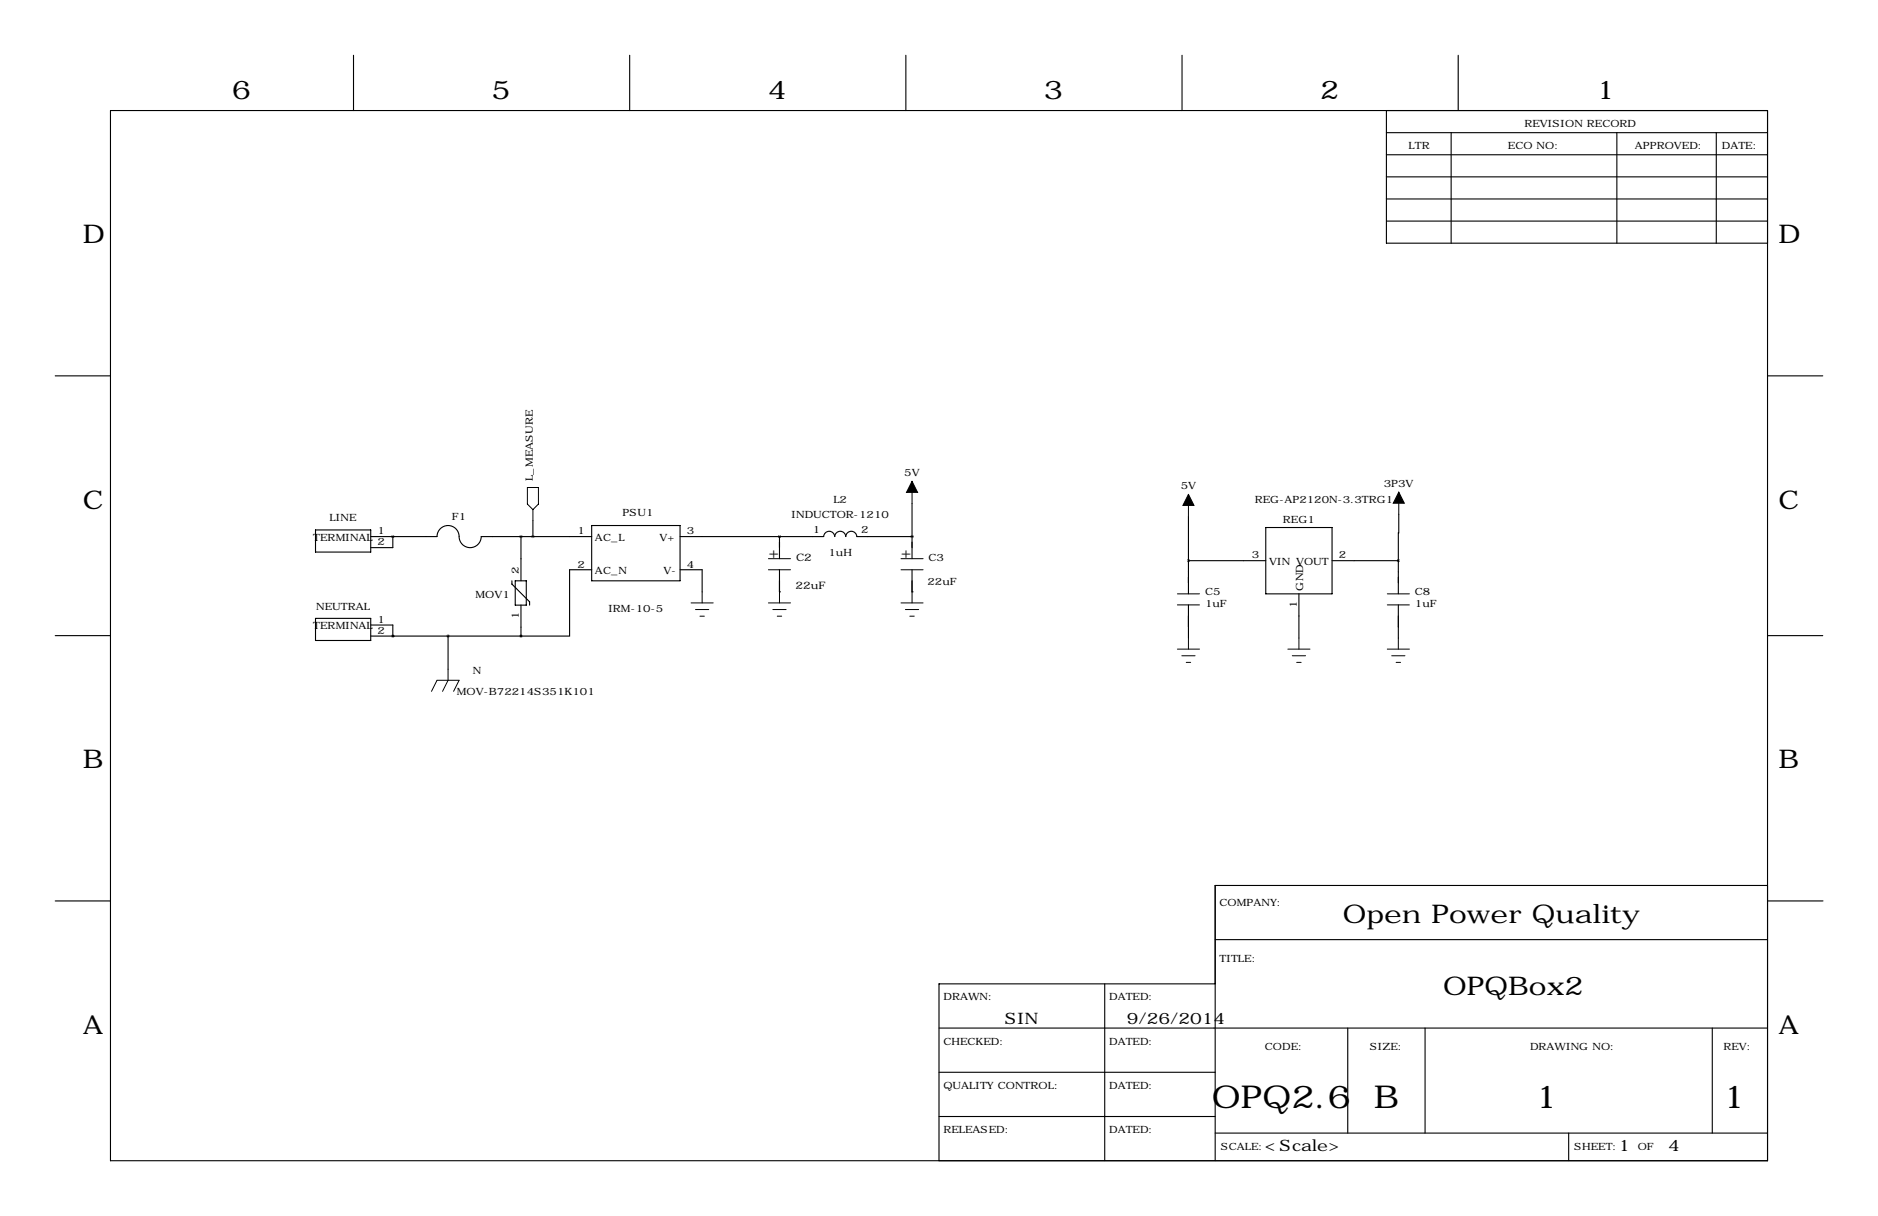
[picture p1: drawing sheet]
<svg xmlns="http://www.w3.org/2000/svg" width="432mm" height="279mm" viewBox="0 0 432 279" stroke-linecap="round" stroke-linejoin="round" font-family="sans-serif">
<g fill="none" stroke="#000" stroke-width=".25">
<path d="M81.3 12.7v12.7M144.8 12.7v12.7M208.3 12.7v12.7M271.8 12.7v12.7M335.3 12.7v12.7M25.4 25.4h381v241.3h-381zM318.8 30.5h87.6M318.8 35.6h87.6M318.8 25.4v30.5h87.6M333.7 30.5v25.4M371.8 30.5v25.4M394.6 30.5v25.4"/>
<path d="M318.8 45.7h87.6M318.8 50.8h87.6M318.8 40.6h87.6M12.7 86.4h12.7M406.4 86.4h12.7M122.5 119.6v3.7M209.7 115.7v12.7M273.3 118.7v17.7M321.6 118.2l-.1 10.6M72.5 121.8h12.7v5h-12.7zM85.2 123.3h15.3a2.54 2.54 0 0 1 2.5-2.5 2.54 2.54 0 0 1 2.6 2.5 2.54 2.54 0 0 0 2.5 2.5 2.54 2.54 0 0 0 2.5-2.5h25.4M90.3 123.3h.1"/>
<path d="M90.3 123.3v2.5h-5.1M117.7 133.5v.7l4.1 4.1v.7M118.5 133.5h2.5v5.5h-2.5zM119.8 123.3v10.2M119.8 139v7.2M136 130.9h-5v15.3h-11.2M136 120.8h20.4v12.7h-20.4zM156.4 123.3h33a1.27 1.27 0 0 1 1.3-1.2 1.27 1.27 0 0 1 1.2 1.2 1.27 1.27 0 0 1 1.3-1.2 1.27 1.27 0 0 1 1.3 1.2 1.27 1.27 0 0 1 1.2-1.2 1.27 1.27 0 0 1 1.3 1.2h12.7M156.4 130.9h5v5.1M179.2 136h.1M179.2 123.3h.1M179.2 123.3v5.1"/>
<path d="M179.2 130.9v5.1M209.7 136h.1M209.7 123.3h.1M209.7 130.9v5.1M273.3 128.8h17.7M273.3 139v7.6M291 121.2h15.3v15.2h-15.3zM298.7 136.4v10.2M306.3 128.8h15.2M321.5 128.8v7.6M321.5 139v7.6M12.7 146h12.7"/>
<path d="M72.5 142.1h12.7v5.1h-12.7zM85.2 143.6h5.1v2.6M85.2 146.2h34.6M90.3 146.2h.1M103 146.2v7.6M406.4 146h12.7M12.7 207h12.7M279.4 215.9h127M406.4 203.5h-127v63.2M406.5 207h12.7M215.9 236.2h190.5M254 226.1v40.6"/>
<path d="M279.4 226.1h-63.5v40.6M309.9 236.2v24.1M327.7 236.2v24.1M393.7 236.2v24.1M215.9 246.4h63.5M215.9 256.5h63.5M279.4 260.3h127M360.7 260.3v6.4"/>
</g>
<g fill="none" stroke="#000" stroke-width=".23">
<path d="M121.3 112h2.5v3.8l-1.3 1.3-1.2-1.3zM122.5 117.1v2.5M209.7 110.6v5.1M273.3 113.6v5.1M321.6 113.1v5.1M158.9 138.5h5.1M161.4 136v2.5M176.7 128.4h5.1M176.7 130.9h5.1M176.7 138.5h5.1M179.2 136v2.5M207.2 128.4h5"/>
<path d="M207.2 130.9h5M207.2 138.5h5M209.7 136v2.5M270.7 136.4h5.1M270.7 139h5.1M319 136.4h5.1M319 139h5.1M99.2 158.9l1.3-2.6h5.1l-1.3 2.6M103 153.8v2.5l-1.2 2.6M159.9 140.1h3.1M160.9 141.6h1.1M177.7 140.1h3"/>
<path d="M178.7 141.6h1M208.2 140.1h3M209.2 141.6h1M270.7 149.1h5.1M271.7 150.7h3.1M272.7 152.2h1.1M273.3 146.6v2.5M296.1 149.1h5.1M297.1 150.7h3.1M298.1 152.2h1.1M298.7 146.6v2.5M319 149.1h5.1"/>
<path d="M320 150.7h3M321 152.2h1M321.5 146.6v2.5"/>
</g>
<path d="M209.7 110.6l1.3 2.5h-2.6zM273.3 113.6l1.2 2.5h-2.5zM321.6 113.1l1.3 2.5h-2.6z" fill="#000" stroke="#000" stroke-width=".23"/>
<path d="M273.2 128.8a.05 .05 0 0 0 .1 0 .05 .05 0 0 0-.1 0zM122.5 123.3a.05 .05 0 0 0 .1 0 .05 .05 0 0 0-.1 0z" fill="#000" stroke="#000" stroke-width=".63"/>
<g font-size="7.3">
<text x="278.6" y="254.6">OPQ2.6</text>
<text x="315.9" y="254.6">B</text>
<text x="352.9" y="254.6">1</text>
<text x="396.1" y="254.6">1</text>
</g>
<g font-size="5.9">
<text x="53.3" y="22.9">6</text>
<text x="113" y="22.9">5</text>
<text x="176.5" y="22.9">4</text>
<text x="240" y="22.9">3</text>
<text x="303.5" y="22.9">2</text>
<text x="367" y="22.9">1</text>
<text x="19" y="55.9">D</text>
<text x="408.9" y="55.9">D</text>
<text x="19" y="116.8">C</text>
<text x="408.9" y="116.8">C</text>
<text x="19" y="176.5">B</text>
<text x="408.9" y="176.5">B</text>
<text x="308.8" y="212.1">Open Power Quality</text>
<text x="331.8" y="228.7">OPQBox2</text>
<text x="19" y="237.5">A</text>
<text x="408.9" y="237.5">A</text>
</g>
<g font-size="3.6">
<text x="176.7" y="128.1">+</text>
<text x="207.2" y="128.1">+</text>
<text x="231.1" y="235.3">SIN</text>
<text x="259.1" y="235.3">9/26/2014</text>
<text x="290.8" y="264.5">&lt;Scale&gt;</text>
<text x="372.1" y="264.5">1</text>
<text x="383.5" y="264.5">4</text>
</g>
<g font-size="2.4">
<text x="183" y="128.9">C2</text>
<text x="182.9" y="135.4">22uF</text>
</g>
<g font-size="2.3">
<text x="350.5" y="29.2">REVISION RECORD</text>
<text x="323.8" y="34.3">LTR</text>
<text x="346.7" y="34.3">ECO NO:</text>
<text x="375.9" y="34.3">APPROVED:</text>
<text x="395.9" y="34.3">DATE:</text>
<text x="122.5" y="110.5" transform="rotate(-90 122.5 110.5)">L_MEASURE</text>
<text x="207.9" y="109.3">5V</text>
<text x="271.5" y="112.3">5V</text>
<text x="318.2" y="111.8">3P3V</text>
<text x="75.8" y="119.7">LINE</text>
<text x="103.9" y="119.5">F1</text>
<text x="143.2" y="118.5">PSU1</text>
<text x="182" y="119">INDUCTOR-1210</text>
<text x="191.6" y="115.7">L2</text>
<text x="288.5" y="115.6">REG-AP2120N-3.3TRG1</text>
<text x="72" y="124.3">TERMINAL</text>
<text x="86.8" y="122.8">1</text>
<text x="86.8" y="125.3">2</text>
<text x="132.8" y="122.8">1</text>
<text x="136.8" y="124.3">AC_L</text>
<text x="151.6" y="124.3">V+</text>
<text x="157.9" y="122.8">3</text>
<text x="186.9" y="122.5">1</text>
<text x="198" y="122.5">2</text>
<text x="295" y="120.2">REG1</text>
<text x="119.3" y="131.9" transform="rotate(-90 119.3 131.9)">2</text>
<text x="132.8" y="130.4">2</text>
<text x="136.8" y="131.9">AC_N</text>
<text x="152.6" y="131.9">V-</text>
<text x="157.9" y="130.4">4</text>
<text x="190.5" y="127.8">1uH</text>
<text x="213.5" y="128.9">C3</text>
<text x="287.8" y="128.3">3</text>
<text x="291.8" y="129.8">VIN VOUT</text>
<text x="307.8" y="128.3">2</text>
<text x="109.3" y="137.3">MOV1</text>
<text x="213.3" y="134.4">22uF</text>
<text x="277.1" y="136.7">C5</text>
<text x="299.7" y="135.7" transform="rotate(-90 299.7 135.7)">GND</text>
<text x="325.3" y="136.7">C8</text>
<text x="72.7" y="140.1">NEUTRAL</text>
<text x="86.8" y="143.1">1</text>
<text x="119.3" y="142.3" transform="rotate(-90 119.3 142.3)">1</text>
<text x="139.9" y="140.5">IRM-10-5</text>
<text x="277.1" y="139.5">1uF</text>
<text x="298.1" y="139.7" transform="rotate(-90 298.1 139.7)">1</text>
<text x="325.3" y="139.5">1uF</text>
<text x="72" y="144.6">TERMINAL</text>
<text x="86.8" y="145.6">2</text>
<text x="108.7" y="154.8">N</text>
<text x="105" y="159.6">MOV-B72214S351K101</text>
<text x="280.4" y="208.3">COMPANY:</text>
<text x="280.4" y="221">TITLE:</text>
<text x="216.9" y="229.9">DRAWN:</text>
<text x="255" y="229.9">DATED:</text>
<text x="216.9" y="240">CHECKED:</text>
<text x="255" y="240">DATED:</text>
<text x="290.8" y="241.3">CODE:</text>
<text x="315" y="241.3">SIZE:</text>
<text x="351.8" y="241.3">DRAWING NO:</text>
<text x="396.2" y="241.3">REV:</text>
<text x="216.9" y="250.2">QUALITY CONTROL:</text>
<text x="255" y="250.2">DATED:</text>
<text x="216.9" y="260.3">RELEASED:</text>
<text x="255" y="260.3">DATED:</text>
<text x="280.7" y="264.2">SCALE:</text>
<text x="361.9" y="264.2">SHEET:</text>
<text x="376.6" y="264.2">OF</text>
</g>
</svg>
